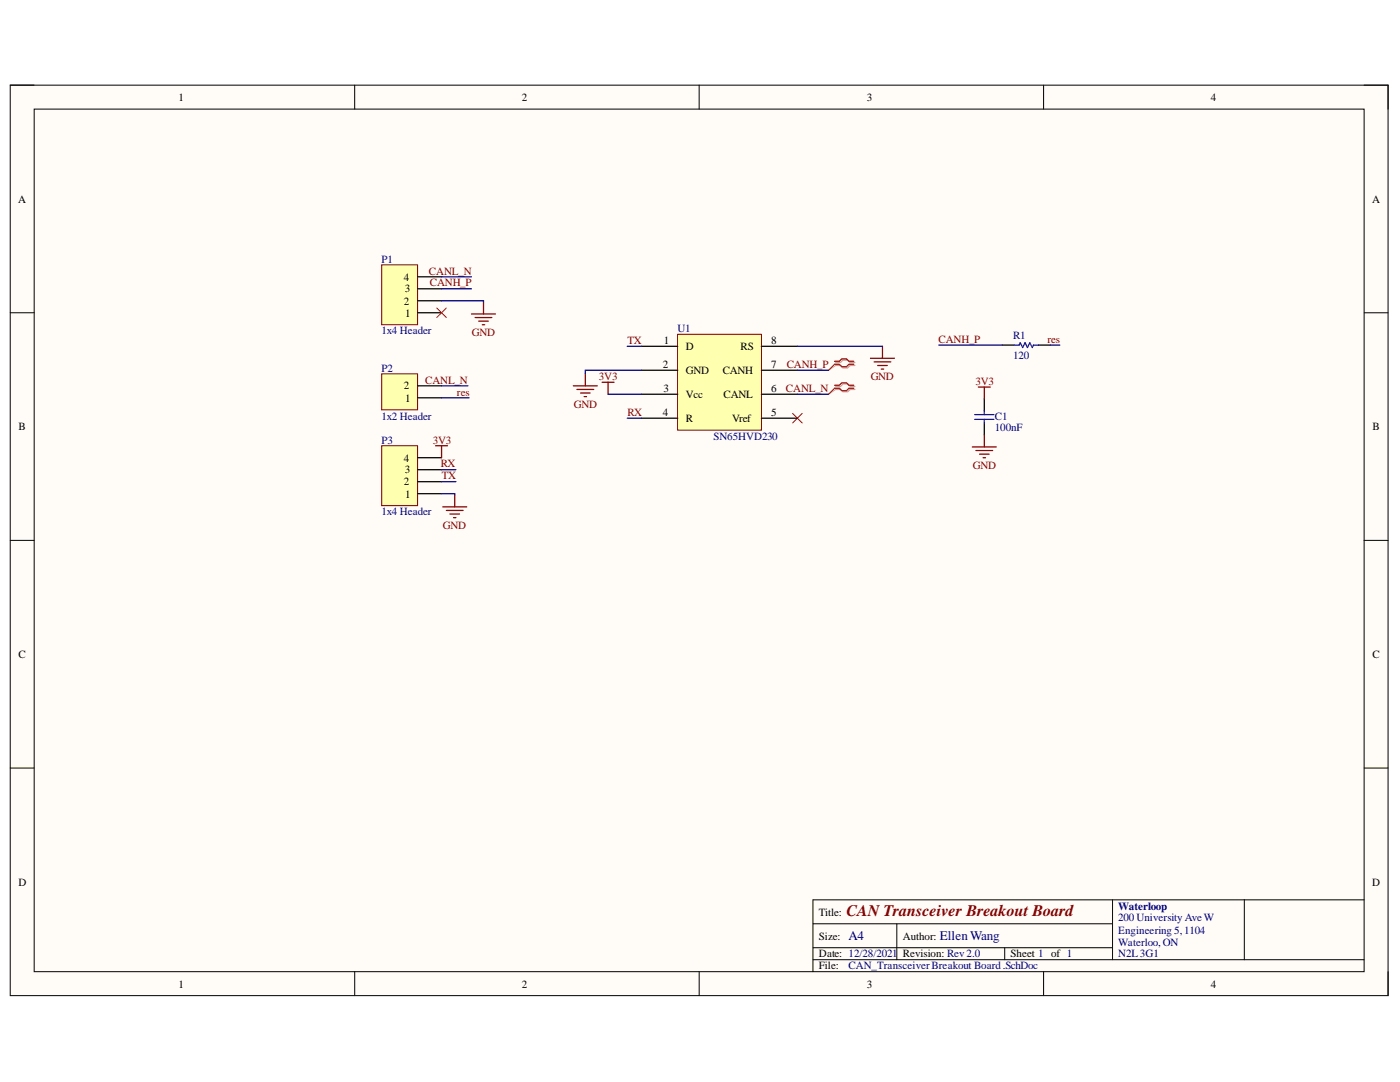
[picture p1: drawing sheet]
<svg xmlns="http://www.w3.org/2000/svg" width="279mm" height="216mm" viewBox="0 0 279 216" stroke-linecap="round" stroke-linejoin="round" font-family="sans-serif">
<path d="M2 17h275v181.7h-275z" fill-rule="evenodd" fill="#fffcf8"/>
<path d="M2 17h275v181.7h-275z" fill="none" stroke="#000" stroke-width=".2"/>
<path d="M6.8 21.8h265.4v172.1h-265.4z" fill-rule="evenodd" fill="#fffcf8"/>
<g fill="none" stroke="#000" stroke-width=".2">
<path d="M2 17h4.8M70.8 17v4.8M139.5 17v4.8M208.3 17v4.8M272.2 17h4.8v4.8M6.8 21.8h265.4v172.1h-265.4zM2 62.4h4.8M272.2 62.4h4.8M2 107.8h4.8M272.2 107.8h4.8M2 153.2h4.8M272.2 153.2h4.8"/>
<path d="M222 179.6v11.9M248.3 179.6v11.9M272.2 179.6h-109.9v14.3M70.8 193.9v4.8M139.5 193.9v4.8M162.3 184.3h59.7M162.3 191.5h109.9M162.3 189.1h59.7M179 184.3v7.2M200.5 189.1v2.4M208.3 193.9v4.8M277 193.9v4.8"/>
</g>
<path d="M76.2 88.9h7.1v12h-7.1z" fill-rule="evenodd" fill="#ffffb0"/>
<path d="M76.2 88.9h7.1v12h-7.1z" fill="none" stroke="#800000" stroke-width=".2"/>
<path d="M83.3 98.5h4.8M83.3 96.1h4.8M83.3 93.7h4.8M83.3 91.3h4.8" fill="none" stroke="#000" stroke-width=".25"/>
<path d="M76.2 74.6h7.1v7.2h-7.1z" fill-rule="evenodd" fill="#ffffb0"/>
<path d="M76.2 74.6h7.1v7.2h-7.1z" fill="none" stroke="#800000" stroke-width=".2"/>
<path d="M83.3 79.4h4.8M83.3 77h4.8M196.4 79.6v2.4M200 68.9h2.4M207.2 68.9h2.4M196.4 84.4v2.4" fill="none" stroke="#000" stroke-width=".25"/>
<path d="M202.4 68.9h1l.2-.5 .5 .9 .5-.9 .4 .9 .5-.9 .5 .9 .2-.4h1M194.5 82.7h3.9M194.5 83.7h3.9M196.4 82v.7M196.4 83.7v.7" fill="none" stroke="#00f" stroke-width=".25"/>
<g fill="none" stroke="#800000" stroke-width=".25">
<path d="M114.4 77h4.8M115.1 77.7h3.4M115.9 78.4h1.9M116.6 79.1h.5M116.8 74.6v2.4M120.2 76.3h2.4M121.4 76.3v2.4M173.7 71.5h4.8M174.4 72.2h3.4M175.2 72.9h1.9M175.9 73.6h.5M176.1 69.1v2.4"/>
<path d="M195.2 77.2h2.4M196.4 77.2v2.4M86.9 88.9h2.4M88.1 88.9v2.4M90.7 98.7v2.4M194 89.2h4.8M194.8 89.9h3.3M195.5 90.6h1.9M196.2 91.3h.5M196.4 86.8v2.4M88.4 101.1h4.7M89.1 101.9h3.3"/>
<path d="M89.8 102.6h1.9M90.5 103.3h.5"/>
</g>
<path d="M166.5 77.5l-1.1 1.2M166.5 72.7l-1.1 1.2M158.2 82.5l1.9 1.9M160.1 82.5l-1.9 1.9" fill="none" stroke="#f00" stroke-width=".2"/>
<path d="M166.8 77.1h.9l.5-.5h1l.5 .5h.9M166.8 77.7h.9l.5 .5h1l.5-.5h.9M166.8 72.3h.9l.5-.4h1l.5 .4h.9M166.8 72.9h.9l.5 .5h1l.5-.5h.9" fill="none" stroke="#d0a19e" stroke-width=".25"/>
<path d="M166.8 77.7l-1.4 1M166.8 72.9l-1.4 1" fill="none" stroke="#d0a19e" stroke-width=".2"/>
<path d="M166.5 76.9h1l.5-.5h.9l.5 .5h1M166.5 77.5h1l.5 .4h.9l.5-.4h1M166.5 72.1h1l.5-.5h.9l.5 .5h1M166.5 72.7h1l.5 .5h.9l.5-.5h1" fill="none" stroke="#f00" stroke-width=".25"/>
<path d="M135.2 66.7h16.8v19.1h-16.8z" fill-rule="evenodd" fill="#ffffb0"/>
<path d="M135.2 66.7h16.8v19.1h-16.8z" fill="none" stroke="#800000" stroke-width=".2"/>
<path d="M128.1 69.1h7.1M128.1 73.9h7.1M128.1 78.7h7.1M152 69.1h7.1M152 73.9h7.1M152 78.7h7.1M128.1 83.4h7.1M152 83.4h7.1" fill="none" stroke="#000" stroke-width=".25"/>
<path d="M76.2 52.8h7.1v12h-7.1z" fill-rule="evenodd" fill="#ffffb0"/>
<path d="M76.2 52.8h7.1v12h-7.1z" fill="none" stroke="#800000" stroke-width=".2"/>
<path d="M83.3 57.6h4.8M83.3 55.2h4.8M83.3 62.4h4.8M83.3 60h4.8" fill="none" stroke="#000" stroke-width=".25"/>
<path d="M94.1 62.6h4.8M94.8 63.4h3.4M95.5 64.1h1.9M96.2 64.8h.5M96.5 60.3v2.3" fill="none" stroke="#800000" stroke-width=".25"/>
<g fill="none" stroke="#000080" stroke-width=".25">
<path d="M88.1 57.6h6M88.1 55.2h6M88.1 60h8.4v.3M88.1 77h5.3M88.1 79.4h5.5M121.4 78.7h6.7M125.2 69.1h2.9M128.1 73.9h-11.3v.7M159.1 78.7h6.3M159.1 73.9h6.3M159.1 69.1h17M187.4 68.9h12.6"/>
<path d="M209.6 68.9h1.9M88.1 98.5h2.6v.2M88.1 93.7h2.9M88.1 96.1h2.9M125.2 83.4h2.9"/>
</g>
<path d="M87.2 61.5l1.9 1.9M89.1 61.5l-1.9 1.9" fill="none" stroke="#f00" stroke-width=".2"/>
<text font-size="3.2" fill="#800000" x="168.9" y="182.7">CAN Transceiver Breakout Board</text>
<g font-size="2.6" fill="#000080">
<text x="169.4" y="187.6">A4</text>
<text x="187.6" y="187.6">Ellen Wang</text>
</g>
<g font-size="2.2">
<text x="35.6" y="20.1">1</text>
<text x="104.1" y="20.1">2</text>
<text x="173" y="20.1">3</text>
<text x="241.6" y="20.1">4</text>
<text x="3.6" y="40.4">A</text>
<text x="273.8" y="40.4">A</text>
<text x="80.6" y="56">4</text>
<text x="80.8" y="58.4">3</text>
<text x="80.6" y="60.8">2</text>
<text x="80.9" y="63.2">1</text>
<text x="132.5" y="68.7">1</text>
<text x="136.9" y="69.9">D</text>
<text x="147.8" y="69.9">RS</text>
<text x="153.9" y="68.7">8</text>
<text x="80.6" y="77.7">2</text>
<text x="132.3" y="73.5">2</text>
<text x="136.9" y="74.7">GND</text>
<text x="144.2" y="74.7">CANH</text>
<text x="153.9" y="73.5">7</text>
<text x="80.9" y="80.2">1</text>
<text x="132.3" y="83">4</text>
<text x="132.4" y="78.2">3</text>
<text x="136.9" y="79.4">Vcc</text>
<text x="144.4" y="79.4">CANL</text>
<text x="153.9" y="78.2">6</text>
<text x="153.9" y="83">5</text>
<text x="3.7" y="85.8">B</text>
<text x="136.9" y="84.2">R</text>
<text x="146.1" y="84.2">Vref</text>
<text x="273.9" y="85.8">B</text>
<text x="80.6" y="92.1">4</text>
<text x="80.8" y="94.5">3</text>
<text x="80.6" y="96.8">2</text>
<text x="80.9" y="99.3">1</text>
<text x="3.7" y="131.3">C</text>
<text x="273.9" y="131.3">C</text>
<text x="3.7" y="176.8">D</text>
<text x="273.8" y="176.8">D</text>
<text x="163.4" y="182.7">Title:</text>
<text x="163.4" y="187.5">Size:</text>
<text x="163.4" y="191.1">Date: 12/28/2021</text>
<text x="180.2" y="187.5">Author:</text>
<text x="180.2" y="191.1">Revision: Rev2.0</text>
<text x="201.7" y="191.1">Sheet 1 of 1</text>
<text x="35.6" y="197.1">1</text>
<text x="104.1" y="197.1">2</text>
<text x="163.4" y="193.4">File:</text>
<text x="173" y="197.1">3</text>
<text x="241.6" y="197.1">4</text>
</g>
<g font-size="2.2" fill="#000080">
<text x="76.1" y="52.4">P1</text>
<text x="76.1" y="66.7">1x4 Header</text>
<text x="135.2" y="66.3">U1</text>
<text x="202.2" y="71.5">120</text>
<text x="202.2" y="67.7">R1</text>
<text x="76.1" y="74.2">P2</text>
<text x="76.1" y="83.7">1x2 Header</text>
<text x="198.6" y="83.7">C1</text>
<text x="76.1" y="88.5">P3</text>
<text x="142.4" y="87.8">SN65HVD230</text>
<text x="198.6" y="86.1">100nF</text>
<text x="76.1" y="102.8">1x4 Header</text>
<text x="223.2" y="181.5">Waterloop</text>
<text x="223.2" y="183.9">200 University Ave W</text>
<text x="223.2" y="186.3">Engineering 5,1104</text>
<text x="223.2" y="188.7">Waterloo, ON</text>
<text x="223.2" y="191.1">N2L3G1</text>
<text x="169.4" y="193.4">CAN_TransceiverBreakout Board.SchDoc</text>
</g>
<g font-size="2.2" fill="#800000">
<text x="85.6" y="54.8">CANL_N</text>
<text x="85.8" y="57.2">CANH_P</text>
<text x="94.2" y="67">GND</text>
<text x="125.2" y="68.7">TX</text>
<text x="187.3" y="68.4">CANH_P</text>
<text x="209" y="68.4">res</text>
<text x="84.9" y="76.5">CANL_N</text>
<text x="119.5" y="75.9">3V3</text>
<text x="157" y="73.5">CANH_P</text>
<text x="173.8" y="75.9">GND</text>
<text x="194.7" y="76.8">3V3</text>
<text x="91.2" y="79">res</text>
<text x="114.5" y="81.4">GND</text>
<text x="125.2" y="83">RX</text>
<text x="156.8" y="78.2">CANL_N</text>
<text x="86.4" y="88.5">3V3</text>
<text x="88" y="93.3">RX</text>
<text x="88.2" y="95.7">TX</text>
<text x="194.2" y="93.5">GND</text>
<text x="88.4" y="105.5">GND</text>
</g>
</svg>
